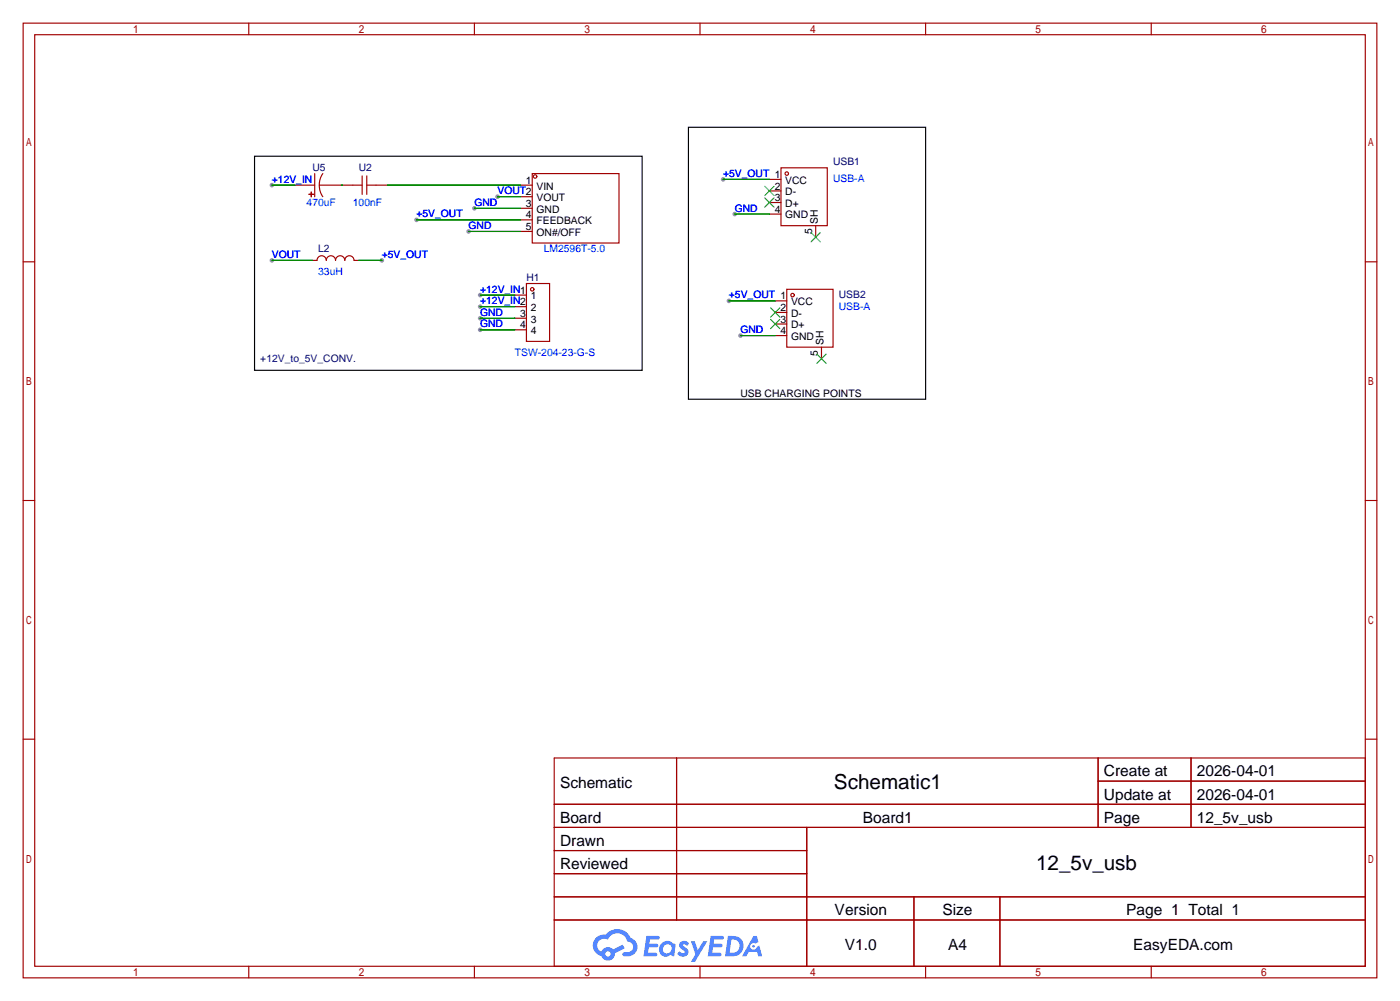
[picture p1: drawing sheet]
<svg xmlns="http://www.w3.org/2000/svg" width="307mm" height="220mm" viewBox="0 0 307 220" stroke-linecap="round" stroke-linejoin="round" font-family="sans-serif">
<g fill="#999">
<circle cx="109.2" cy="43.2" r=".51"/>
<circle cx="91.4" cy="48.3" r=".51"/>
<circle cx="102.9" cy="50.8" r=".51"/>
<circle cx="59.7" cy="40.6" r=".51"/>
<circle cx="104.1" cy="45.7" r=".51"/>
<circle cx="59.7" cy="57.1" r=".51"/>
<circle cx="83.8" cy="57.1" r=".51"/>
<circle cx="161.3" cy="47" r=".51"/>
<circle cx="158.7" cy="39.4" r=".51"/>
<circle cx="162.6" cy="73.7" r=".51"/>
<circle cx="160" cy="66" r=".51"/>
<circle cx="105.4" cy="64.8" r=".51"/>
<circle cx="105.4" cy="72.4" r=".51"/>
<circle cx="105.4" cy="67.3" r=".51"/>
<circle cx="105.4" cy="69.8" r=".51"/>
</g>
<g fill="none" stroke="#a10000" stroke-width=".25">
<path d="M5.1 5.1h297.2v209.5h-297.2zM7.6 7.6h292.1v204.5h-292.1zM54.6 5.1v2.5M104.1 5.1v2.5M153.7 5.1v2.5M203.2 5.1v2.5M252.7 5.1v2.5M5.1 57.5h2.5M299.7 57.5h2.6M5.1 109.9h2.5M299.7 109.9h2.6M5.1 162.2h2.5"/>
<path d="M121.7 166.4h178v45.7h-178zM121.7 176.5h178M148.5 166.4v35.5M241.1 166.4v15.2M241.1 171.4h58.6M261.5 166.4v15.2M299.7 162.2h2.6M121.7 181.6h178M121.7 186.7h55.4M121.7 196.8h178M121.7 191.8h55.4M177.1 181.6v30.5"/>
<path d="M200.6 196.8v15.3M219.5 196.8v15.3M54.6 212.1v2.5M104.1 212.1v2.5M121.7 201.9h178M153.7 212.1v2.5M203.2 212.1v2.5M252.7 212.1v2.5"/>
</g>
<g fill="#5487ff">
<path d="M149.4 206.8a1.3 1.3 0 0 1 1.8 .3l-.4 .6a.54 .54 0 0 0-.9-.3l.2 .3a1.28 1.28 0 0 1 .7 2 1.53 1.53 0 0 1-2.1-.3l.5-.6 .8 .4a.31 .31 0 0 0 .3-.2 .31 .31 0 0 0-.3-.4 1.12 1.12 0 0 1-.6-1.8z"/>
<path d="M151.7 206.6h.8l.7 2 1.2-2h.9l-2.7 4.5h-.9l1-1.6z"/>
<path d="M141.9 205.4h2.3a.46 .46 0 0 1 .5 .1 .46 .46 0 0 1 .1 .5l-.4 .2h-1.7l-.2 .9h1.7a.4 .4 0 0 1 .3 .5 .4 .4 0 0 1-.4 .3h-1.7l-.1 1.2h1.3a.46 .46 0 0 1 .5 .1 .46 .46 0 0 1 .1 .5l-.3 .2h-2.6z"/>
<path d="M156 205.4h2.3a.47 .47 0 0 1 .5 .1 .47 .47 0 0 1 .1 .5l-.4 .2h-1.7l-.1 .9h1.6a.4 .4 0 0 1 .3 .5 .4 .4 0 0 1-.4 .3h-1.7l-.1 1.2h1.3a.46 .46 0 0 1 .5 .1 .46 .46 0 0 1 .2 .5l-.4 .2h-2.6z"/>
<path d="M165.4 205.4h.7l.4 1.4-.6 .3a.75 .75 0 0 0-1.2 .3 .75 .75 0 0 0 .5 1.1 .75 .75 0 0 0 1-.7l.5-.3 .6 2.4h-.8l-.3-1h-1.8l-.6 1h-.9z"/>
<path d="M159.8 205.4l-.6 4.5h1.4a2.27 2.27 0 0 0 2.6-2.3 2.27 2.27 0 0 0-2.7-2.2zM160.6 206.2a1.5 1.5 0 0 1 1.8 1.5 1.5 1.5 0 0 1-2 1.4h-.2z"/>
<path d="M145.2 207.1a1.6 1.6 0 0 0-.3 2.2 1.6 1.6 0 0 0 2.3 .2l.8 .4 .3-2.5-.2-.2-.4-.1a1.58 1.58 0 0 0-2.5 0zM145.8 207.6a.98 .98 0 0 1 1.6 .4 .98 .98 0 0 1-1 1.3 .94 .94 0 0 1-.9-.7 .94 .94 0 0 1 .3-1z"/>
<path d="M130.9 205.8a2.37 2.37 0 0 0 1.1 4 1.54 1.54 0 0 0 1.8 1 1.54 1.54 0 0 0 1.2-1.6l2.2-1.1-.5-.7-2.1 1a1.57 1.57 0 0 0-2.6 .5 1.5 1.5 0 0 1-.7-2.1 1.5 1.5 0 0 1 2.2-.5 2.23 2.23 0 0 1 2.2-1.5 2.23 2.23 0 0 1 2 1.9 1.16 1.16 0 0 1 1.3 1.1 1.16 1.16 0 0 1-1.1 1.2h-.7a.47 .47 0 0 0-.6 .4 .47 .47 0 0 0 .5 .5 2.17 2.17 0 0 0 2.5-.9 2.17 2.17 0 0 0-.4-2.7l-.8-.4a3.2 3.2 0 0 0-5.4-.8l-1.1 .1zM132.9 209.4a.6 .6 0 0 1 1.2 0 .6 .6 0 0 1-1.2 0z"/>
<circle cx="165.4" cy="207.7" r=".28"/>
</g>
<g fill="none" stroke="#a10000" stroke-width=".25">
<path d="M69.1 38.1v5.1M70.9 38.1l-.5 1-.3 1.5M79.5 38.6v4.1M80.5 38.6v4.1M116.8 38.1h19.1v15.2h-19.1zM168.9 39.4h2.5M171.4 36.8h10.2v12.7h-10.2zM64.8 40.6h4.3M67.8 42.6l1 .1zM68.3 42.2l.1 1zM68.6 57.1h1a1.02 1.02 0 0 1 1-1 1.02 1.02 0 0 1 1 1 1.02 1.02 0 0 1 1-1 1.02 1.02 0 0 1 1.1 1 1.02 1.02 0 0 1 1-1 1.02 1.02 0 0 1 1 1.1 1.02 1.02 0 0 1 1-1.1 1.02 1.02 0 0 1 1 1.1l1-.1M70.1 40.6l.1 1.1 .7 1.5"/>
<path d="M70.1 40.6h9.4M80.5 40.6h4.6M114.3 40.6h2.5M114.3 43.2h2.5M114.3 45.7h2.5M114.3 48.3h2.5M114.3 50.8h2.5M168.9 47h2.5M168.9 44.4h2.5M168.9 41.9h2.5M179.1 49.5v2.6M113 64.8h2.6"/>
<path d="M113 67.3h2.6M113 69.8h2.6M113 72.4h2.6M115.6 62.2h5v12.7h-5zM170.2 73.7h2.5M170.2 71.1h2.5M170.2 68.6h2.5M170.2 66h2.5M172.7 63.5h10.2v12.7h-10.2zM180.3 76.2v2.5"/>
<circle cx="117.5" cy="38.7" r=".38"/>
<circle cx="172.7" cy="38.1" r=".38"/>
<circle cx="116.8" cy="63.5" r=".38"/>
<circle cx="174" cy="64.8" r=".38"/>
</g>
<path d="M55.9 34.3h85.1v47h-85.1zM151.1 27.9h52.1v59.7h-52.1z" fill="none" stroke="#000" stroke-width=".25"/>
<g fill="none" stroke="#008700" stroke-width=".25">
<path d="M158.7 39.4h10.2M59.7 40.6h5.1M59.7 57.1h8.9M74.9 40.6h.1M78.7 57.1h5.1M85.1 40.6h29.2M91.4 48.3h22.9M102.9 50.8h11.4M104.1 45.7h10.2M109.2 43.2h5.1M161.3 47h7.6M105.4 64.8h7.6"/>
<path d="M105.4 72.4h7.6M105.4 67.3h7.6M105.4 69.8h7.6M160 66h10.2M162.6 73.7h7.6"/>
</g>
<path d="M167.9 40.9l2 2M167.9 43.4l2 2.1M169.9 43.4l-2 2.1M169.9 40.9l-2 2M178.1 51.1l2 2M180.1 51.1l-2 2M169.2 70.1l2 2M169.2 67.6l2 2M171.2 70.1l-2 2M171.2 67.6l-2 2M179.3 77.7l2.1 2.1M181.4 77.7l-2.1 2.1" fill="none" stroke="#3c3" stroke-width=".25"/>
<g font-size="4.5">
<text x="183.1" y="173.3">Schematic1</text>
<text x="227.4" y="191">12_5v_usb</text>
</g>
<g font-size="3.4">
<text x="122.9" y="173">Schematic</text>
<text x="242.3" y="170.4">Create at</text>
<text x="262.7" y="170.4">2026-04-01</text>
<text x="242.3" y="175.5">Update at</text>
<text x="262.7" y="175.5">2026-04-01</text>
<text x="122.9" y="180.6">Board</text>
<text x="122.9" y="185.7">Drawn</text>
<text x="189.4" y="180.6">Board1</text>
<text x="242.3" y="180.6">Page</text>
<text x="262.7" y="180.6">12_5v_usb</text>
<text x="122.9" y="190.8">Reviewed</text>
<text x="183.2" y="200.9">Version</text>
<text x="206.9" y="200.9">Size</text>
<text x="247.3" y="200.9">Page 1 Total 1</text>
<text x="185.5" y="208.5">V1.0</text>
<text x="208.1" y="208.5">A4</text>
<text x="248.8" y="208.5">EasyEDA.com</text>
</g>
<g font-size="2.3" fill="#00f">
<text x="59.7" y="40.1">+12V_IN</text>
<text x="158.7" y="38.8">+5V_OUT 1</text>
<text x="182.9" y="39.8">USB-A</text>
<text x="67.3" y="45.2">470uF</text>
<text x="77.5" y="45.2">100nF</text>
<text x="91.4" y="47.7">+5V_OUT</text>
<text x="104.1" y="45.2">GND</text>
<text x="109.2" y="42.6">VOUT2</text>
<text x="161.3" y="46.4">GND</text>
<text x="102.9" y="50.3">GND</text>
<text x="59.7" y="56.6">VOUT</text>
<text x="83.8" y="56.6">+5V_OUT</text>
<text x="119.4" y="55.3">LM2596T-5.0</text>
<text x="69.8" y="60.4">33uH</text>
<text x="105.4" y="64.2">+12V_IN1</text>
<text x="160" y="65.5">+5V_OUT 1</text>
<text x="105.4" y="71.8">GND</text>
<text x="105.4" y="66.8">+12V_IN2</text>
<text x="105.4" y="69.3">GND</text>
<text x="184.1" y="68">USB-A</text>
<text x="162.6" y="73.1">GND</text>
<text x="113" y="78.2">TSW-204-23-G-S</text>
</g>
<g font-size="2.3" fill="#000080">
<text x="68.6" y="37.6">U5</text>
<text x="78.7" y="37.6">U2</text>
<text x="182.9" y="36.3">USB1</text>
<text x="69.8" y="55.3">L2</text>
<text x="115.6" y="61.7">H1</text>
<text x="184.1" y="65.5">USB2</text>
<text x="57.1" y="79.5">+12V_to_5V_CONV.</text>
</g>
<g font-size="2.3">
<text x="115.5" y="40.3">1</text>
<text x="117.8" y="41.6">VIN</text>
<text x="170.1" y="41.6">2</text>
<text x="172.4" y="40.3">VCC</text>
<text x="115.5" y="45.4">3</text>
<text x="115.5" y="47.9">4</text>
<text x="117.8" y="44.1">VOUT</text>
<text x="117.8" y="46.7">GND</text>
<text x="170.1" y="46.7">4</text>
<text x="170.1" y="44.1">3</text>
<text x="172.4" y="47.9">GND</text>
<text x="172.4" y="45.4">D+</text>
<text x="172.4" y="42.9">D-</text>
<text x="115.5" y="50.5">5</text>
<text x="117.8" y="49.2">FEEDBACK</text>
<text x="117.8" y="51.8">ON#/OFF</text>
<text x="178.3" y="51.4" transform="rotate(-90 178.3 51.4)">5</text>
<text x="179.5" y="49.1" transform="rotate(-90 179.5 49.1)">SH</text>
<text x="116.5" y="65.7">1</text>
<text x="114.2" y="69.5">3</text>
<text x="116.5" y="68.3">2</text>
<text x="116.5" y="70.8">3</text>
<text x="171.3" y="70.8">3</text>
<text x="171.3" y="68.3">2</text>
<text x="173.7" y="69.5">D-</text>
<text x="173.7" y="67">VCC</text>
<text x="114.2" y="72.1">4</text>
<text x="116.5" y="73.3">4</text>
<text x="171.3" y="73.3">4</text>
<text x="173.7" y="74.6">GND</text>
<text x="173.7" y="72.1">D+</text>
<text x="180.8" y="75.7" transform="rotate(-90 180.8 75.7)">SH</text>
<text x="179.5" y="78.1" transform="rotate(-90 179.5 78.1)">5</text>
<text x="162.6" y="87.1">USB CHARGING POINTS</text>
</g>
</svg>
